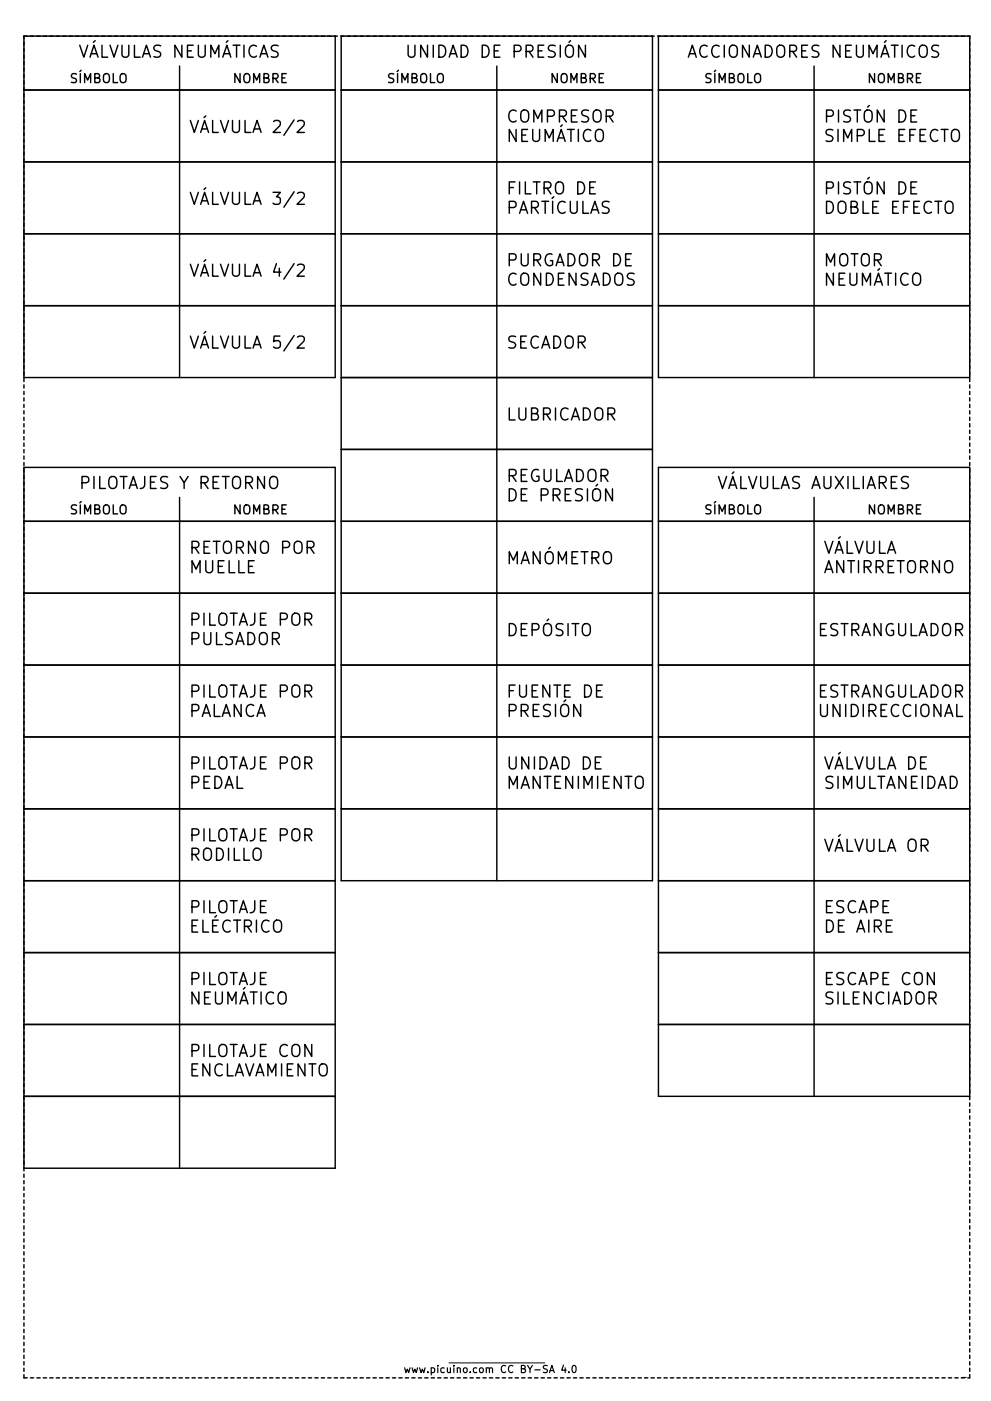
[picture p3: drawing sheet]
<svg xmlns="http://www.w3.org/2000/svg" width="210mm" height="297mm" viewBox="0 0 210 297" stroke-linecap="round" stroke-linejoin="round" font-family="sans-serif">
<path d="M95.2 289h20.4M204 292h1" fill="none" stroke="#000" stroke-width=".21"/>
<g fill="none" stroke="#000" stroke-width=".3">
<path d="M5.1 7.7h66v72.3h-66zM5.1 19.1h66M38.1 14v66M72.4 7.7h66v179h-66zM72.4 19.1h66M105.4 14v172.7M139.7 7.7h66v72.3h-66zM139.7 19.1h66M172.7 14v66M5.1 34.3h66M63.1 25.8l.4-.3h.6a.59 .59 0 0 1 .5 .7l-.1 .4-1.5 1.5h1.6M72.4 34.3h66"/>
<path d="M139.7 34.3h66M5.1 49.6h66M63.1 41l.4-.2h.6a.59 .59 0 0 1 .5 .7l-.1 .4-1.5 1.4h1.6M63.1 56.2l.4-.2h.6a.59 .59 0 0 1 .5 .7l-.1 .4-1.5 1.5h1.6M72.4 49.6h66M139.7 49.6h66M5.1 64.8h66M63.1 71.5l.4-.2h.6a.59 .59 0 0 1 .5 .7l-.1 .4-1.5 1.4h1.6M72.4 64.8h66M139.7 64.8h66M5.1 99.1h66v148.6h-66zM72.4 80h66"/>
<path d="M72.4 95.3h66M139.7 99.1h66v133.3h-66zM5.1 110.5h66M38.1 105.4v142.3M72.4 110.5h66M139.7 110.5h66M172.7 105.4v127M5.1 125.8h66M72.4 125.8h66M139.7 125.8h66M5.1 141h66M5.1 156.2h66"/>
<path d="M72.4 141h66M72.4 156.2h66M139.7 141h66M139.7 156.2h66M5.1 171.5h66M72.4 171.5h66M139.7 171.5h66M5.1 186.7h66M139.7 186.7h66M5.1 217.2h66M5.1 202h66M139.7 217.2h66"/>
<path d="M139.7 202h66M5.1 232.4h66"/>
</g>
<path d="M103.2 290.1l.2-.1 .4 .1v.9M103.8 290.2l.3-.2 .3 .1 .1 .9M107.3 289.6a.67 .67 0 0 0-.9 .1 .67 .67 0 0 0 0 .9l.5 .4 .4-.1M121.5 289.6l.4-.1a.87 .87 0 0 1-.2 1.5l-.3-.6z" fill="none" stroke="#000" stroke-width=".25"/>
<path d="M5.1 7.7h200.6M5.1 292.1h200.6M5.1 292.1v-284.4M205.7 292.1v-284.4" fill="none" stroke="#000" stroke-width=".3" stroke-dasharray=".7 .7"/>
<g font-size="3.5">
<text x="16.3" y="12.3">VÁLVULAS NEUMÁTICAS</text>
<text x="87.1" y="12.3">UNIDAD DE PRESIÓN</text>
<text x="145.8" y="12.3">ACCIONADORES NEUMÁTICOS</text>
<text x="40" y="28.2">VÁLVULA 2/2</text>
<text x="107.3" y="26">COMPRESOR</text>
<text x="174.6" y="26">PISTÓN DE</text>
<text x="107.3" y="30.1">NEUMÁTICO</text>
<text x="174.6" y="30.1">SIMPLE EFECTO</text>
<text x="107.3" y="41.2">FILTRO DE</text>
<text x="174.6" y="41.2">PISTÓN DE</text>
<text x="40" y="43.4">VÁLVULA 3/2</text>
<text x="107.3" y="45.4">PARTÍCULAS</text>
<text x="174.6" y="45.4">DOBLE EFECTO</text>
<text x="40" y="58.7">VÁLVULA 4/2</text>
<text x="107.3" y="56.5">PURGADOR DE</text>
<text x="174.6" y="56.5">MOTOR</text>
<text x="107.3" y="60.6">CONDENSADOS</text>
<text x="174.6" y="60.6">NEUMÁTICO</text>
<text x="40" y="73.9">VÁLVULA 5/2</text>
<text x="107.3" y="73.9">SECADOR</text>
<text x="107.3" y="89.2">LUBRICADOR</text>
<text x="17.3" y="103.7">PILOTAJES Y RETORNO</text>
<text x="107.3" y="102.2">REGULADOR</text>
<text x="107.3" y="106.3">DE PRESIÓN</text>
<text x="152" y="103.7">VÁLVULAS AUXILIARES</text>
<text x="40" y="117.4">RETORNO POR</text>
<text x="107.3" y="119.6">MANÓMETRO</text>
<text x="174.6" y="117.4">VÁLVULA</text>
<text x="40" y="121.6">MUELLE</text>
<text x="174.6" y="121.6">ANTIRRETORNO</text>
<text x="40" y="132.7">PILOTAJE POR</text>
<text x="40" y="136.8">PULSADOR</text>
<text x="107.3" y="134.9">DEPÓSITO</text>
<text x="173.4" y="134.9">ESTRANGULADOR</text>
<text x="40" y="147.9">PILOTAJE POR</text>
<text x="107.3" y="147.9">FUENTE DE</text>
<text x="173.4" y="147.9">ESTRANGULADOR</text>
<text x="40" y="152">PALANCA</text>
<text x="107.3" y="152">PRESIÓN</text>
<text x="173.4" y="152">UNIDIRECCIONAL</text>
<text x="40" y="163.2">PILOTAJE POR</text>
<text x="40" y="167.3">PEDAL</text>
<text x="107.3" y="163.2">UNIDAD DE</text>
<text x="107.3" y="167.3">MANTENIMIENTO</text>
<text x="174.6" y="163.2">VÁLVULA DE</text>
<text x="174.6" y="167.3">SIMULTANEIDAD</text>
<text x="40" y="178.4">PILOTAJE POR</text>
<text x="40" y="182.5">RODILLO</text>
<text x="174.6" y="180.6">VÁLVULA OR</text>
<text x="40" y="193.6">PILOTAJE</text>
<text x="40" y="197.8">ELÉCTRICO</text>
<text x="174.6" y="193.6">ESCAPE</text>
<text x="174.6" y="197.8">DE AIRE</text>
<text x="40" y="208.9">PILOTAJE</text>
<text x="174.6" y="208.9">ESCAPE CON</text>
<text x="40" y="213">NEUMÁTICO</text>
<text x="174.6" y="213">SILENCIADOR</text>
<text x="40" y="224.1">PILOTAJE CON</text>
<text x="40" y="228.2">ENCLAVAMIENTO</text>
</g>
<g font-size="2.7">
<text x="14.8" y="17.6">SÍMBOLO</text>
<text x="49.4" y="17.6">NOMBRE</text>
<text x="82.1" y="17.6">SÍMBOLO</text>
<text x="116.7" y="17.6">NOMBRE</text>
<text x="149.4" y="17.6">SÍMBOLO</text>
<text x="184" y="17.6">NOMBRE</text>
<text x="14.8" y="109.1">SÍMBOLO</text>
<text x="49.4" y="109.1">NOMBRE</text>
<text x="149.4" y="109.1">SÍMBOLO</text>
<text x="184" y="109.1">NOMBRE</text>
</g>
<g font-size="2.1">
<text x="86.2" y="291.1">www.picuino.com</text>
<text x="107.4" y="291.1">CC BY-SA 4.0</text>
</g>
</svg>
